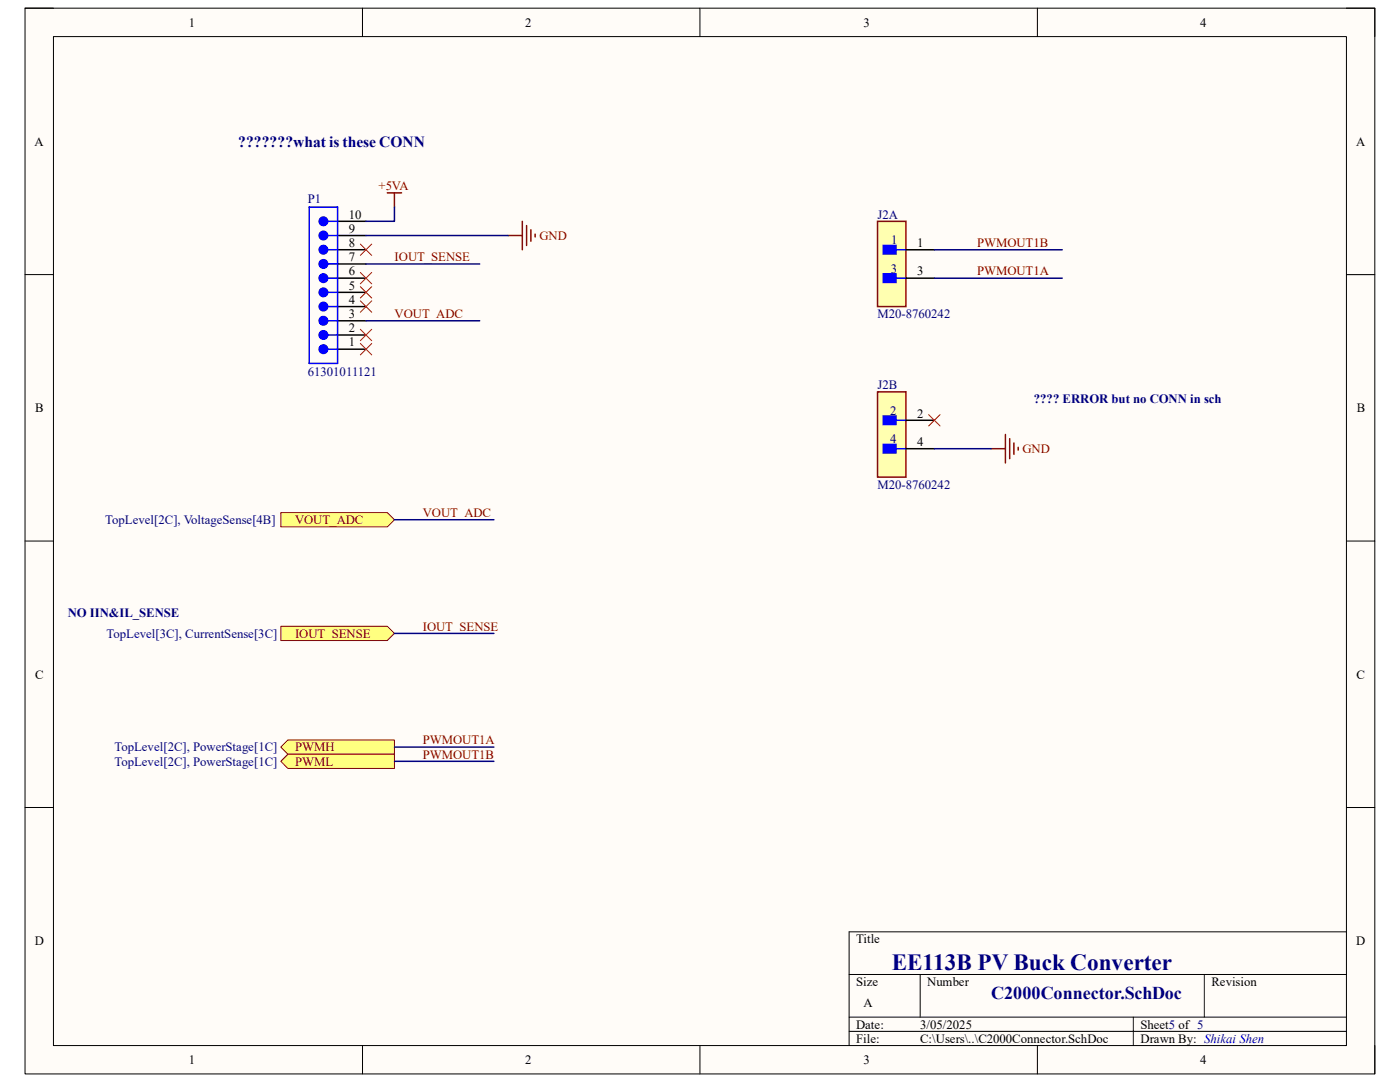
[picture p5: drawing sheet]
<svg xmlns="http://www.w3.org/2000/svg" width="279mm" height="216mm" viewBox="0 0 279 216" stroke-linecap="round" stroke-linejoin="round" font-family="sans-serif">
<path d="M5 1.6h269.4v212.7h-269.4z" fill-rule="evenodd" fill="#fffcf8"/>
<path d="M5 1.6h269.4v212.7h-269.4z" fill="none" stroke="#000" stroke-width=".2"/>
<path d="M10.7 7.3h258v201.3h-258z" fill-rule="evenodd" fill="#fffcf8"/>
<g fill="none" stroke="#000" stroke-width=".2">
<path d="M5 1.6h5.7M10.7 7.3h258v201.3h-258zM72.3 1.6v5.7M139.7 1.6v5.7M207 1.6v5.7M268.7 1.6h5.7v5.7M5 54.8h5.7M268.7 54.8h5.7M5 108h5.7M268.7 108h5.7M5 161.1h5.7M268.7 161.1h5.7"/>
<path d="M169.5 194.4h99.2M183.6 194.4v8.6M240.3 194.4v8.6M268.7 185.9h-99.2v22.7M72.3 208.6v5.7M139.7 208.6v5.7M169.5 203h99.2M169.5 205.8h99.2M207 208.6v5.7M226.2 203v5.6M274.4 208.6v5.7"/>
</g>
<path d="M67.4 66.8h5.6M67.4 69.7h5.6" fill="none" stroke="#000" stroke-width=".3"/>
<path d="M65.4 66.8h2" fill="none" stroke="#00f" stroke-width=".3"/>
<circle cx="64.5" cy="66.8" r=".85" fill="#00f"/>
<g fill="none" stroke="#00f" stroke-width=".3">
<path d="M65.4 69.7h2M65.4 64h2"/>
<circle cx="64.5" cy="66.8" r=".85"/>
</g>
<path d="M67.4 64h5.6" fill="none" stroke="#000" stroke-width=".3"/>
<circle cx="64.5" cy="64" r=".85" fill="#00f"/>
<g fill="none" stroke="#00f" stroke-width=".3">
<path d="M65.4 61.2h2"/>
<circle cx="64.5" cy="64" r=".85"/>
</g>
<path d="M67.4 61.2h5.6" fill="none" stroke="#000" stroke-width=".3"/>
<circle cx="64.5" cy="61.2" r=".85" fill="#00f"/>
<g fill="none" stroke="#00f" stroke-width=".3">
<path d="M65.4 58.3h2"/>
<circle cx="64.5" cy="61.2" r=".85"/>
</g>
<path d="M67.4 58.3h5.6" fill="none" stroke="#000" stroke-width=".3"/>
<circle cx="64.5" cy="58.3" r=".85" fill="#00f"/>
<g fill="none" stroke="#00f" stroke-width=".3">
<path d="M65.4 55.5h2"/>
<circle cx="64.5" cy="58.3" r=".85"/>
</g>
<path d="M67.4 55.5h5.6" fill="none" stroke="#000" stroke-width=".3"/>
<circle cx="64.5" cy="55.5" r=".85" fill="#00f"/>
<g fill="none" stroke="#00f" stroke-width=".3">
<path d="M65.4 52.7h2"/>
<circle cx="64.5" cy="55.5" r=".85"/>
</g>
<path d="M67.4 52.7h5.6" fill="none" stroke="#000" stroke-width=".3"/>
<circle cx="64.5" cy="52.7" r=".85" fill="#00f"/>
<g fill="none" stroke="#00f" stroke-width=".3">
<path d="M65.4 49.8h2"/>
<circle cx="64.5" cy="52.7" r=".85"/>
</g>
<path d="M67.4 49.8h5.6" fill="none" stroke="#000" stroke-width=".3"/>
<circle cx="64.5" cy="49.8" r=".85" fill="#00f"/>
<g fill="none" stroke="#00f" stroke-width=".3">
<path d="M65.4 47h2"/>
<circle cx="64.5" cy="49.8" r=".85"/>
</g>
<path d="M67.4 47h5.6" fill="none" stroke="#000" stroke-width=".3"/>
<circle cx="64.5" cy="47" r=".85" fill="#00f"/>
<g fill="none" stroke="#00f" stroke-width=".3">
<path d="M65.4 44.2h2"/>
<circle cx="64.5" cy="47" r=".85"/>
</g>
<path d="M67.4 44.2h5.6" fill="none" stroke="#000" stroke-width=".3"/>
<circle cx="64.5" cy="44.2" r=".85" fill="#00f"/>
<g fill="none" stroke="#00f" stroke-width=".3">
<path d="M61.7 41.3h5.7v31.2h-5.7z"/>
<circle cx="64.5" cy="44.2" r=".85"/>
</g>
<circle cx="64.5" cy="69.7" r=".85" fill="#00f"/>
<circle cx="64.5" cy="69.7" r=".85" fill="none" stroke="#00f" stroke-width=".3"/>
<path d="M77.3 38.5h2.8M78.7 38.5v2.8M101.4 47h2.8M104.2 44.2v5.6M105.1 45v4M105.9 45.9v2.2M106.8 46.7v.6" fill="none" stroke="#800000" stroke-width=".3"/>
<path d="M175.1 44.2h5.7v17h-5.7z" fill-rule="evenodd" fill="#ffffb0"/>
<path d="M175.1 44.2h5.7v17h-5.7z" fill="none" stroke="#800000" stroke-width=".3"/>
<path d="M176.3 49h2.5v1.7h-2.5z" fill-rule="evenodd" fill="#00f"/>
<path d="M176.3 49h2.5v1.7h-2.5zM178.8 49.8h2" fill="none" stroke="#00f" stroke-width=".3"/>
<path d="M176.3 54.7h2.5v1.7h-2.5z" fill-rule="evenodd" fill="#00f"/>
<path d="M176.3 54.7h2.5v1.7h-2.5zM178.8 55.5h2" fill="none" stroke="#00f" stroke-width=".3"/>
<path d="M180.8 49.8h5.7M180.8 55.5h5.7" fill="none" stroke="#000" stroke-width=".3"/>
<path d="M175.1 78.2h5.7v17h-5.7z" fill-rule="evenodd" fill="#ffffb0"/>
<path d="M175.1 78.2h5.7v17h-5.7z" fill="none" stroke="#800000" stroke-width=".3"/>
<path d="M176.3 83h2.5v1.7h-2.5z" fill-rule="evenodd" fill="#00f"/>
<path d="M176.3 83h2.5v1.7h-2.5zM178.8 83.9h2" fill="none" stroke="#00f" stroke-width=".3"/>
<path d="M176.3 88.7h2.5v1.7h-2.5z" fill-rule="evenodd" fill="#00f"/>
<path d="M176.3 88.7h2.5v1.7h-2.5zM178.8 89.5h2" fill="none" stroke="#00f" stroke-width=".3"/>
<path d="M180.8 83.9h5.7M180.8 89.5h5.7" fill="none" stroke="#000" stroke-width=".3"/>
<path d="M197.8 89.5h2.8M200.6 86.7v5.7M201.5 87.5v4M202.4 88.4v2.3M203.2 89.2v.6" fill="none" stroke="#800000" stroke-width=".3"/>
<path d="M56 102.3h21.3l1.4 1.4-1.4 1.4h-21.3z" fill-rule="evenodd" fill="#ffff80"/>
<path d="M56 102.3h21.3l1.4 1.4-1.4 1.4h-21.3z" fill="none" stroke="#800000" stroke-width=".2"/>
<path d="M56 125h21.3l1.4 1.4-1.4 1.4h-21.3z" fill-rule="evenodd" fill="#ffff80"/>
<path d="M56 125h21.3l1.4 1.4-1.4 1.4h-21.3z" fill="none" stroke="#800000" stroke-width=".2"/>
<path d="M57.5 147.7h21.2v2.8h-21.2l-1.5-1.4z" fill-rule="evenodd" fill="#ffff80"/>
<path d="M57.5 147.7h21.2v2.8h-21.2l-1.5-1.4z" fill="none" stroke="#800000" stroke-width=".2"/>
<path d="M57.5 150.5h21.2v2.8h-21.2l-1.5-1.4z" fill-rule="evenodd" fill="#ffff80"/>
<path d="M57.5 150.5h21.2v2.8h-21.2l-1.5-1.4z" fill="none" stroke="#800000" stroke-width=".2"/>
<g fill="none" stroke="#f00" stroke-width=".2">
<path d="M71.9 48.7l2.3 2.3M71.9 54.4l2.3 2.2M71.9 57.2l2.3 2.3M74.2 48.7l-2.3 2.3M74.2 54.4l-2.3 2.2M74.2 57.2l-2.3 2.3M71.9 60l2.3 2.3M71.9 65.7l2.3 2.3M71.9 68.5l2.3 2.3M74.2 60l-2.3 2.3M74.2 65.7l-2.3 2.3M74.2 68.5l-2.3 2.3"/>
<path d="M185.3 82.7l2.3 2.3M187.6 82.7l-2.3 2.3"/>
</g>
<path d="M73.1 47h28.3M73.1 52.7h22.6M78.7 41.3v2.9h-5.7M186.5 49.8h25.5M186.5 55.5h25.5M73.1 64h22.6M186.5 89.5h11.3M78.7 103.7h19.9M78.7 126.4h19.9M78.7 149.1h19.9M78.7 151.9h19.9" fill="none" stroke="#000080" stroke-width=".3"/>
<text font-size="4.6" fill="#000080" x="178" y="193.5">EE113B PV Buck Converter</text>
<text font-size="3.6" fill="#000080" x="197.8" y="199.3">C2000Connector.SchDoc</text>
<text font-size="3.1" fill="#000080" x="47.5" y="29.3">???????what is these CONN</text>
<g font-size="2.5">
<text x="37.7" y="5.3">1</text>
<text x="104.8" y="5.3">2</text>
<text x="172.3" y="5.3">3</text>
<text x="239.5" y="5.3">4</text>
<text x="6.9" y="29.1">A</text>
<text x="270.6" y="29.1">A</text>
<text x="69.6" y="46.4">9</text>
<text x="69.6" y="43.6">10</text>
<text x="69.6" y="52.1">7</text>
<text x="69.6" y="49.3">8</text>
<text x="183" y="49.3">1</text>
<text x="69.6" y="57.8">5</text>
<text x="69.6" y="54.9">6</text>
<text x="183" y="54.9">3</text>
<text x="69.6" y="63.5">3</text>
<text x="69.6" y="60.6">4</text>
<text x="69.6" y="66.3">2</text>
<text x="69.6" y="69.1">1</text>
<text x="7" y="82.3">B</text>
<text x="183" y="83.3">2</text>
<text x="270.8" y="82.3">B</text>
<text x="183" y="89">4</text>
<text x="7" y="135.4">C</text>
<text x="270.7" y="135.4">C</text>
<text x="6.9" y="188.6">D</text>
<text x="170.9" y="188.2">Title</text>
<text x="270.7" y="188.6">D</text>
<text x="170.9" y="196.7">Size</text>
<text x="185" y="196.7">Number</text>
<text x="241.8" y="196.7">Revision</text>
<text x="172.3" y="201">A</text>
<text x="170.9" y="205.2">Date:</text>
<text x="170.9" y="208.1">File:</text>
<text x="183.6" y="205.2">3/05/2025</text>
<text x="183.7" y="208.1">C:\Users\..\C2000Connector.SchDoc</text>
<text x="227.6" y="205.2">Sheet5 of 5</text>
<text x="227.6" y="208.1">Drawn By: Shikai Shen</text>
<text x="37.7" y="212.3">1</text>
<text x="104.8" y="212.3">2</text>
<text x="172.3" y="212.3">3</text>
<text x="239.5" y="212.3">4</text>
</g>
<g font-size="2.5" fill="#000080">
<text x="61.4" y="40.5">P1</text>
<text x="175.1" y="43.6">J2A</text>
<text x="177.8" y="48.7">1</text>
<text x="177.8" y="54.4">3</text>
<text x="175.1" y="63.5">M20-8760242</text>
<text x="61.4" y="75.1">61301011121</text>
<text x="175.1" y="77.6">J2B</text>
<text x="177.6" y="82.8">2</text>
<text x="206.3" y="80.5">???? ERROR but no CONN in sch</text>
<text x="177.6" y="88.4">4</text>
<text x="175.1" y="97.5">M20-8760242</text>
<text x="21" y="104.6">TopLevel[2C], VoltageSense[4B]</text>
<text x="13.5" y="123">NO IIN&amp;IL_SENSE</text>
<text x="21.3" y="127.3">TopLevel[3C], CurrentSense[3C]</text>
<text x="22.8" y="149.9">TopLevel[2C], PowerStage[1C]</text>
<text x="22.8" y="152.8">TopLevel[2C], PowerStage[1C]</text>
</g>
<g font-size="2.5" fill="#800000">
<text x="75.5" y="37.9">+5VA</text>
<text x="107.7" y="47.9">GND</text>
<text x="78.7" y="52.1">IOUT_SENSE</text>
<text x="195" y="49.3">PWMOUT1B</text>
<text x="195" y="54.9">PWMOUT1A</text>
<text x="78.7" y="63.5">VOUT_ADC</text>
<text x="204" y="90.4">GND</text>
<text x="58.9" y="104.6">VOUT_ADC</text>
<text x="84.4" y="103.2">VOUT_ADC</text>
<text x="84.4" y="125.9">IOUT_SENSE</text>
<text x="58.9" y="127.3">IOUT_SENSE</text>
<text x="58.9" y="149.9">PWMH</text>
<text x="84.4" y="148.5">PWMOUT1A</text>
<text x="58.9" y="152.8">PWML</text>
<text x="84.4" y="151.4">PWMOUT1B</text>
</g>
</svg>
